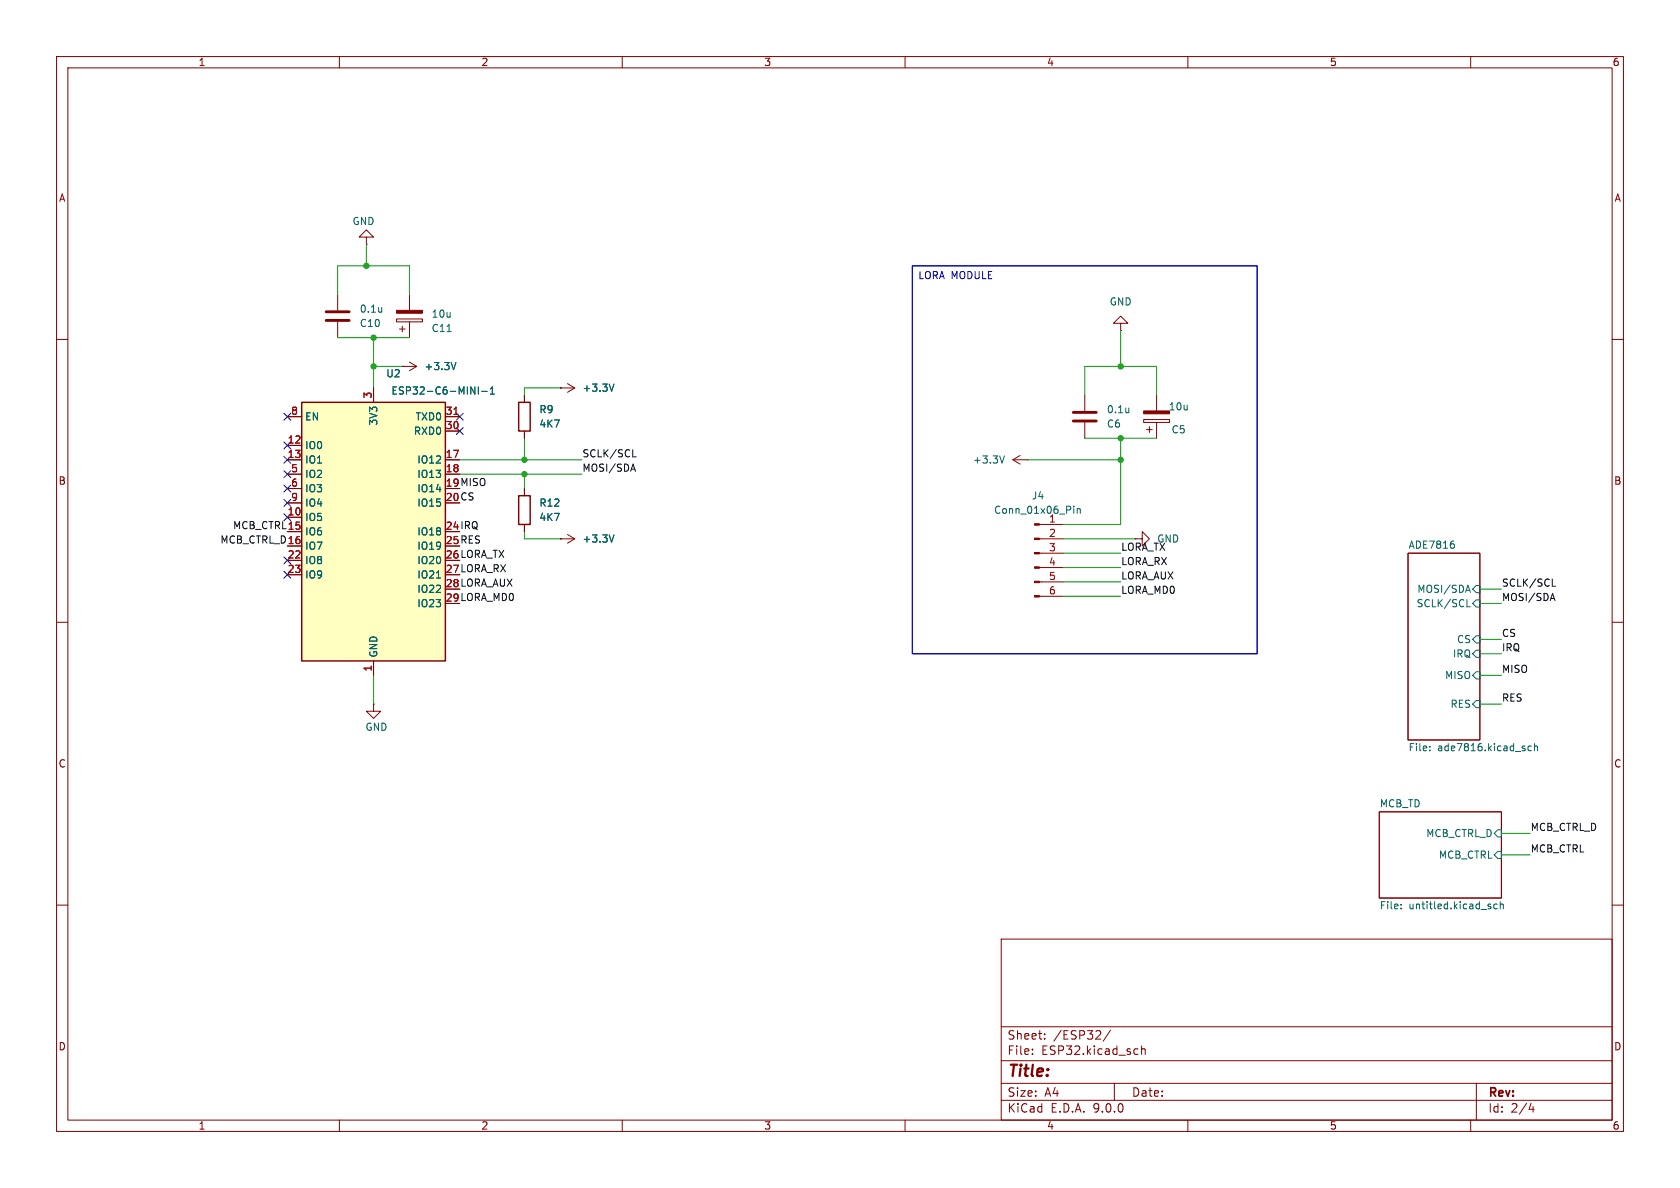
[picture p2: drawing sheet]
<svg xmlns="http://www.w3.org/2000/svg" width="297mm" height="210mm" viewBox="0 0 297 210" stroke-linecap="round" stroke-linejoin="round" font-family="sans-serif">
<g fill="none" stroke="#840000" stroke-width=".18">
<path d="M10 10h277v190h-277zM12 12h273v186h-273zM60 10v2M110 10v2M160 10v2M210 10v2M260 10v2M59.7 52.1v2.8M59.7 56.9v2.8M64.8 41.9h1.2l-1.2-1.3-1.3 1.3h1.3v1.3M64.8 43.2h.1M70.1 56.4h4.6v.5h-4.6z"/>
<path d="M70.6 58.2h1M71.1 57.7v1M72.4 52.1v2.8M72.4 56.9v2.8M198.1 57.2h1.3l-1.3-1.3-1.3 1.3h1.3v1.2M198.1 58.4h.1M10 60h2M71.1 64.8h.1M71.1 64.8h2.6M72.4 64l1.3 .8M73.7 64.8l-1.3 .7M92.7 69.9v1.2"/>
<path d="M92.7 76.2v1.3M99.1 68.6h.1M99.1 68.6h2.5M100.3 67.8l1.3 .8M101.6 68.6l-1.3 .7M191.8 69.9v2.7M191.8 74.7v2.8M202.2 74.2h4.6v.5h-4.6zM202.7 75.9h1M203.2 75.4v1.1M204.5 69.9v2.7M204.5 74.7v2.8"/>
<path d="M285 60h2M92.7 86.4v1.2M92.7 92.7v1.3M99.1 95.3h.1M99.1 95.3h2.5M100.3 94.5l1.3 .8M101.6 95.3l-1.3 .7M179.1 81.3l1.2 .7M179.1 81.3h2.5M180.3 80.5l-1.2 .8M181.6 81.3h.1M183.7 92.7h4.3"/>
<path d="M183.7 95.3h4.3M183.7 97.8h4.3M200.7 95.3h1.2v-1.3l1.3 1.3-1.3 1.2v-1.2M200.7 95.3h.1M248.9 97.8h12.7v33h-12.7zM10 110h2M183.7 100.3h4.3M183.7 102.9h4.3M183.7 105.4h4.3M285 110h2M66 124.5v1.2h1.3l-1.3 1.3-1.2-1.3h1.2M66 124.5h.1"/>
<path d="M243.8 143.5h21.6v15.3h-21.6zM10 160h2M177 166h108v32h-108zM285 160h2M60 198v2M110 198v2M160 198v2M177 194.5h108M177 191.5h108M177 187.5h108M177 181.5h108M182.5 186.3v.1"/>
<path d="M182.5 185.5v.1M184.7 183.6v.1M184.7 182.8v.1M196.3 182.1l-1.3 2M197 191.5v3M201 185.4l.2 .1M201.2 186.3l-.2 .1M201.8 184.9v1.5M201.8 185.5l.2-.1 .4 .1 .1 .9M210 198v2M260 198v2M261 191.5v6.5"/>
<path d="M270.7 195l-.4 1.1h.9M271 195.6v1"/>
</g>
<g fill="none" stroke="#006464" stroke-width=".18">
<path d="M67.5 54.3v.9M67.5 55.1h-.1M79 58.6h.8M80.6 64.1l-.4 1.2M108.5 67.9l-.4 1.3M199.6 72.1v.9M199.6 72.8l-.1 .1M108.5 94.6l-.4 1.2M177.6 80.6l-.5 1.3M189.8 89.5v.1M189.8 89.9v.8M190.4 89.9v.8"/>
<path d="M190.4 90l.2-.1 .3 .1 .1 .7M257 96.2l.1 .2-.1 .5M259.2 104.4h.6M259.3 107.3h.6M259.5 103.4l.4 1.3M261 114.9h.6v1.3h-.6l-.7-.6zM261 118.7h.6v1.3h-.6l-.7-.6zM261 112.4h.6v1.3h-.6l-.7-.7zM261 103.5h.6v1.3h-.6l-.7-.7zM261 106h.6v1.3h-.6l-.7-.6zM252.8 132.6v.1M252.8 131.9v.2"/>
<path d="M261 123.8h.6v1.3h-.6l-.7-.6zM270.7 131.9h-.3l-.3 .2 .1 .6h.5M271.3 132l.2-.1h.3v.8M271.3 131.4v1.3M247.7 159.9v.1M264.7 159.9l-.4-.1-.2 .3 .1 .5h.5M264.8 150.5h.6v1.3h-.6l-.6-.7zM264.8 146.7h.6v1.3h-.6l-.6-.7zM265.2 159.9l.2-.1 .3 .1 .1 .8M265.2 159.4v1.3M247.7 160.5v.2"/>
</g>
<g fill="#840000" stroke="#840000" stroke-width=".18">
<path d="M182.9 92.6h.8v.2h-.8z"/>
<path d="M182.9 95.1h.8v.3h-.8z"/>
<path d="M182.9 97.7h.8v.2h-.8z"/>
<path d="M182.9 100.2h.8v.3h-.8z"/>
<path d="M182.9 102.7h.8v.3h-.8z"/>
<path d="M182.9 105.3h.8v.2h-.8z"/>
<path d="M202.2 72.6h4.6v.6h-4.6z"/>
<path d="M70.1 54.9h4.6v.5h-4.6z"/>
</g>
<path d="M57.7 56.6h4M57.7 55.1h4M189.7 74.4h4.1M189.7 72.9h4.1" fill="none" stroke="#840000" stroke-width=".51"/>
<path d="M91.7 71.1h2v5.1h-2zM91.7 87.6h2v5.1h-2z" fill="none" stroke="#840000" stroke-width=".25"/>
<path d="M53.3 71.1h25.4v45.7h-25.4z" fill="#ffffc2"/>
<path d="M53.3 71.1h25.4v45.7h-25.4z" fill="none" stroke="#840000" stroke-width=".25"/>
<g fill="none" stroke="#840000" stroke-width=".18">
<path d="M50.8 73.7h2.5M50.8 78.7h2.5M66 68.6v2.5M71.1 64.8h.1M78.7 73.7h2.6M78.7 76.2h2.6M92.7 69.9v1.2M92.7 76.2v1.3M99.1 68.6h.1M50.8 81.3h2.5M50.8 83.8h2.5M50.8 86.4h2.5"/>
<path d="M50.8 88.9h2.5M50.8 91.4h2.5M50.8 94h2.5M50.8 96.5h2.5M50.8 99.1h2.5M78.7 81.3h2.6M78.7 83.8h2.6M92.7 86.4v1.2M92.7 92.7v1.3M99.1 95.3h.1M50.8 101.6h2.5M66 116.8v2.6"/>
</g>
<path d="M80.3 73.2h.7" fill="none" stroke="#a90000" stroke-width=".18"/>
<path d="M80.6 64.1l-.4 1.2M83.2 68.4l.8 1.3v-1.3M84.6 68.4v1.3M85.2 69.2h.9M86.7 69.7h.7M86.7 68.8l.3-.4v1.3M108.5 67.9l-.4 1.3M108.5 94.6l-.4 1.2M77.2 102.2h.7" fill="none" stroke="#006464" stroke-width=".18"/>
<path d="M111.6 82.9h.6M111.9 80.8h.6M111.9 82l.4 1.3M274.2 105.8h.6M274.4 103.6h.6M274.5 104.9l.4 1.3" fill="none" stroke="#0f0f0f" stroke-width=".18"/>
<g fill="none" stroke="#009600" stroke-width=".18">
<path d="M59.7 52.1v-5.1h12.7v5.1M59.7 59.7h12.7M64.8 43.2v3.8M66 59.7v8.9M198.1 58.4v6.4M66 64.8h5.1M92.7 77.5v3.8M99.1 68.6h-6.4v1.3M191.8 77.5h12.7M191.8 69.9v-5.1h12.7v5.1M198.1 77.5v15.2h-10.1M81.3 81.3h21.6"/>
<path d="M81.3 83.8h21.6M92.7 83.8v2.6M92.7 94v1.3h6.4M181.6 81.3h16.5M188 97.8h10.1M188 95.3h12.7M66 119.4v5.1M188 102.9h10.1M188 105.4h10.1M188 100.3h10.1M261.6 104.1h3.8M261.6 106.7h3.8"/>
<path d="M261.6 115.6h3.8M261.6 119.4h3.8M261.6 113h3.8M261.6 124.5h3.8M265.4 147.3h5.1M265.4 151.1h5.1"/>
</g>
<g fill="none" stroke="#000084" stroke-width=".18">
<path d="M50.2 73.1l1.2 1.2M50.2 78.1l1.2 1.2M51.4 73.1l-1.2 1.2M51.4 78.1l-1.2 1.2M80.7 73.1l1.2 1.2M80.7 75.6l1.2 1.2M81.9 73.1l-1.2 1.2M81.9 75.6l-1.2 1.2M50.2 85.8l1.2 1.2M50.2 88.3l1.2 1.2M50.2 90.8l1.2 1.2M50.2 98.5l1.2 1.2"/>
<path d="M50.2 80.7l1.2 1.2M50.2 83.2l1.2 1.2M51.4 85.8l-1.2 1.2M51.4 88.3l-1.2 1.2M51.4 90.8l-1.2 1.2M51.4 98.5l-1.2 1.2M51.4 80.7l-1.2 1.2M51.4 83.2l-1.2 1.2M50.2 101l1.2 1.2M51.4 101l-1.2 1.2"/>
</g>
<path d="M161.3 47h60.9v68.6h-60.9z" fill="none" stroke="#0000c2" stroke-width=".18"/>
<g fill="#009600" stroke="#009600" stroke-width=".18">
<circle cx="198.1" cy="64.8" r=".46"/>
<circle cx="198.1" cy="77.5" r=".46"/>
<circle cx="198.1" cy="81.3" r=".46"/>
<circle cx="64.8" cy="47" r=".46"/>
<circle cx="92.7" cy="81.3" r=".46"/>
<circle cx="66" cy="59.7" r=".46"/>
<circle cx="66" cy="64.8" r=".46"/>
<circle cx="92.7" cy="83.8" r=".46"/>
</g>
<text font-size="2.8" fill="#840000" x="178" y="190.9">Title:</text>
<g font-size="2.1" fill="#840000">
<text x="178" y="184">Sheet:</text>
<text x="186.2" y="184">/ESP32/</text>
<text x="178" y="186.7">File:</text>
<text x="184.1" y="186.7">ESP32.kicad_sch</text>
<text x="178" y="196.9">KiCad</text>
<text x="178" y="194.1">Size:</text>
<text x="184.7" y="194.1">A4</text>
<text x="185.7" y="196.9">E.D.A.</text>
<text x="193.3" y="196.9">9.0.0</text>
<text x="200" y="194.1">Date:</text>
<text x="263" y="194.3">Rev:</text>
<text x="263" y="196.9">Id:</text>
<text x="267.1" y="196.9">2/4</text>
</g>
<g font-size="1.8" fill="#840000">
<text x="35" y="11.9">1</text>
<text x="85" y="11.9">2</text>
<text x="135" y="11.9">3</text>
<text x="185" y="11.9">4</text>
<text x="235" y="11.9">5</text>
<text x="285" y="11.9">6</text>
<text x="10.3" y="35.9">A</text>
<text x="285.3" y="35.9">A</text>
<text x="10.3" y="85.9">B</text>
<text x="78.7" y="86.1">19 MISO</text>
<text x="78.7" y="88.6">20 CS</text>
<text x="285.3" y="85.9">B</text>
<text x="78.7" y="93.7">24 IRQ</text>
<text x="78.7" y="96.3">25 RES</text>
<text x="78.7" y="98.8">26 LORA_TX</text>
<text x="78.7" y="101.3">27 LORA_RX</text>
<text x="78.7" y="103.9">28 LORA_AUX</text>
<text x="78.7" y="106.4">29 LORA_MD0</text>
<text x="10.3" y="135.9">C</text>
<text x="285.3" y="135.9">C</text>
<text x="10.3" y="185.9">D</text>
<text x="285.3" y="185.9">D</text>
<text x="35" y="199.9">1</text>
<text x="85" y="199.9">2</text>
<text x="135" y="199.9">3</text>
<text x="185" y="199.9">4</text>
<text x="235" y="199.9">5</text>
<text x="285" y="199.9">6</text>
</g>
<g font-size="1.8" fill="#006464">
<text x="62.2" y="40">GND</text>
<text x="63.5" y="58">C10</text>
<text x="63.5" y="55.5">0.1u</text>
<text x="76.2" y="58.9">C11</text>
<text x="76.2" y="56.4">10u</text>
<text x="196.1" y="54.2">GND</text>
<text x="74.9" y="65.6">+3.3V</text>
<text x="68.2" y="66.9">U2</text>
<text x="69.1" y="70">ESP32-C6-MINI-1</text>
<text x="102.9" y="69.4">+3.3V</text>
<text x="53.8" y="74.5">EN</text>
<text x="66.9" y="75.3" transform="rotate(-90 66.9 75.3)">3V3</text>
<text x="73.1" y="77.1">RXD0</text>
<text x="73.4" y="74.5">TXD0</text>
<text x="95.3" y="73.3">R9</text>
<text x="95.3" y="75.8">4K7</text>
<text x="195.6" y="75.8">C6</text>
<text x="195.6" y="73.3">0.1u</text>
<text x="206.5" y="72.7">10u</text>
<text x="207" y="76.8">C5</text>
<text x="53.8" y="79.6">IO0</text>
<text x="53.8" y="82.1">IO1</text>
<text x="73.7" y="82.1">IO12</text>
<text x="171.9" y="82.1">+3.3V</text>
<text x="53.8" y="84.7">IO2</text>
<text x="53.8" y="87.2">IO3</text>
<text x="53.8" y="89.8">IO4</text>
<text x="73.7" y="84.7">IO13</text>
<text x="73.7" y="87.2">IO14</text>
<text x="73.7" y="89.8">IO15</text>
<text x="95.3" y="89.8">R12</text>
<text x="182.3" y="88.5">J4</text>
<text x="53.8" y="92.3">IO5</text>
<text x="53.8" y="94.8">IO6</text>
<text x="73.7" y="94.8">IO18</text>
<text x="95.3" y="92.3">4K7</text>
<text x="175.6" y="91">Conn_01x06_Pin</text>
<text x="185.3" y="92.5">1</text>
<text x="53.8" y="97.4">IO7</text>
<text x="53.8" y="99.9">IO8</text>
<text x="73.7" y="97.4">IO19</text>
<text x="73.7" y="99.9">IO20</text>
<text x="102.9" y="96.1">+3.3V</text>
<text x="248.9" y="97.1">ADE7816</text>
<text x="53.8" y="102.5">IO9</text>
<text x="73.7" y="102.5">IO21</text>
<text x="73.7" y="105">IO22</text>
<text x="73.7" y="107.5">IO23</text>
<text x="250.3" y="107.5">SCLK/SCL</text>
<text x="250.5" y="105">MOSI/SDA</text>
<text x="257.5" y="113.9">CS</text>
<text x="66.9" y="116.3" transform="rotate(-90 66.9 116.3)">GND</text>
<text x="256.8" y="116.4">IRQ</text>
<text x="255.4" y="120.2">MISO</text>
<text x="256.3" y="125.3">RES</text>
<text x="64.5" y="129.4">GND</text>
<text x="248.9" y="133.1">File:</text>
<text x="254.1" y="133.1">ade7816.kicad_sch</text>
<text x="243.8" y="142.8">MCB_TD</text>
<text x="252" y="148.2">MCB_CTRL_D</text>
<text x="254.3" y="152">MCB_CTRL</text>
<text x="243.8" y="161.1">File:</text>
<text x="249.1" y="161.1">untitled.kicad_sch</text>
</g>
<text font-size="1.8" fill="#0000c2" x="162.2" y="49.7">LORA MODULE</text>
<g font-size="1.8" fill="#a90000">
<text x="65.8" y="70.6" transform="rotate(-90 65.8 70.6)">3</text>
<text x="51.4" y="73.4">8</text>
<text x="78.7" y="73.4">31</text>
<text x="78.7" y="75.9">30</text>
<text x="50.8" y="78.5">12</text>
<text x="50.8" y="81">13</text>
<text x="51.4" y="83.6">5</text>
<text x="78.7" y="81">17</text>
<text x="78.7" y="83.6">18</text>
<text x="51.4" y="86.1">6</text>
<text x="51.4" y="88.6">9</text>
<text x="78.7" y="86.1">19</text>
<text x="78.7" y="88.6">20</text>
<text x="50.8" y="91.2">10</text>
<text x="50.8" y="93.7">15</text>
<text x="78.7" y="93.7">24</text>
<text x="185.3" y="95">2</text>
<text x="50.8" y="98.8">22</text>
<text x="50.8" y="101.3">23</text>
<text x="50.8" y="96.3">16</text>
<text x="78.7" y="96.3">25</text>
<text x="78.7" y="98.8">26</text>
<text x="78.7" y="101.3">27</text>
<text x="185.3" y="97.5">3</text>
<text x="185.3" y="100.1">4</text>
<text x="78.7" y="103.9">28</text>
<text x="78.7" y="106.4">29</text>
<text x="185.3" y="102.6">5</text>
<text x="185.3" y="105.2">6</text>
<text x="65.8" y="118.8" transform="rotate(-90 65.8 118.8)">1</text>
</g>
<g font-size="1.8" fill="#0f0f0f">
<text x="102.9" y="80.9">SCLK/SCL</text>
<text x="102.9" y="83.5">MOSI/SDA</text>
<text x="41.1" y="93.6">MCB_CTRL15</text>
<text x="38.9" y="96.2">MCB_CTRL_D16</text>
<text x="198.1" y="97.4">LORA_TX</text>
<text x="198.1" y="100">LORA_RX</text>
<text x="204.5" y="96.1">GND</text>
<text x="198.1" y="105.1">LORA_MD0</text>
<text x="198.1" y="102.5">LORA_AUX</text>
<text x="265.4" y="106.3">MOSI/SDA</text>
<text x="265.4" y="103.8">SCLK/SCL</text>
<text x="265.4" y="112.7">CS</text>
<text x="265.4" y="119">MISO</text>
<text x="265.4" y="115.2">IRQ</text>
<text x="265.4" y="124.1">RES</text>
<text x="270.5" y="147">MCB_CTRL_D</text>
<text x="270.5" y="150.8">MCB_CTRL</text>
</g>
</svg>
